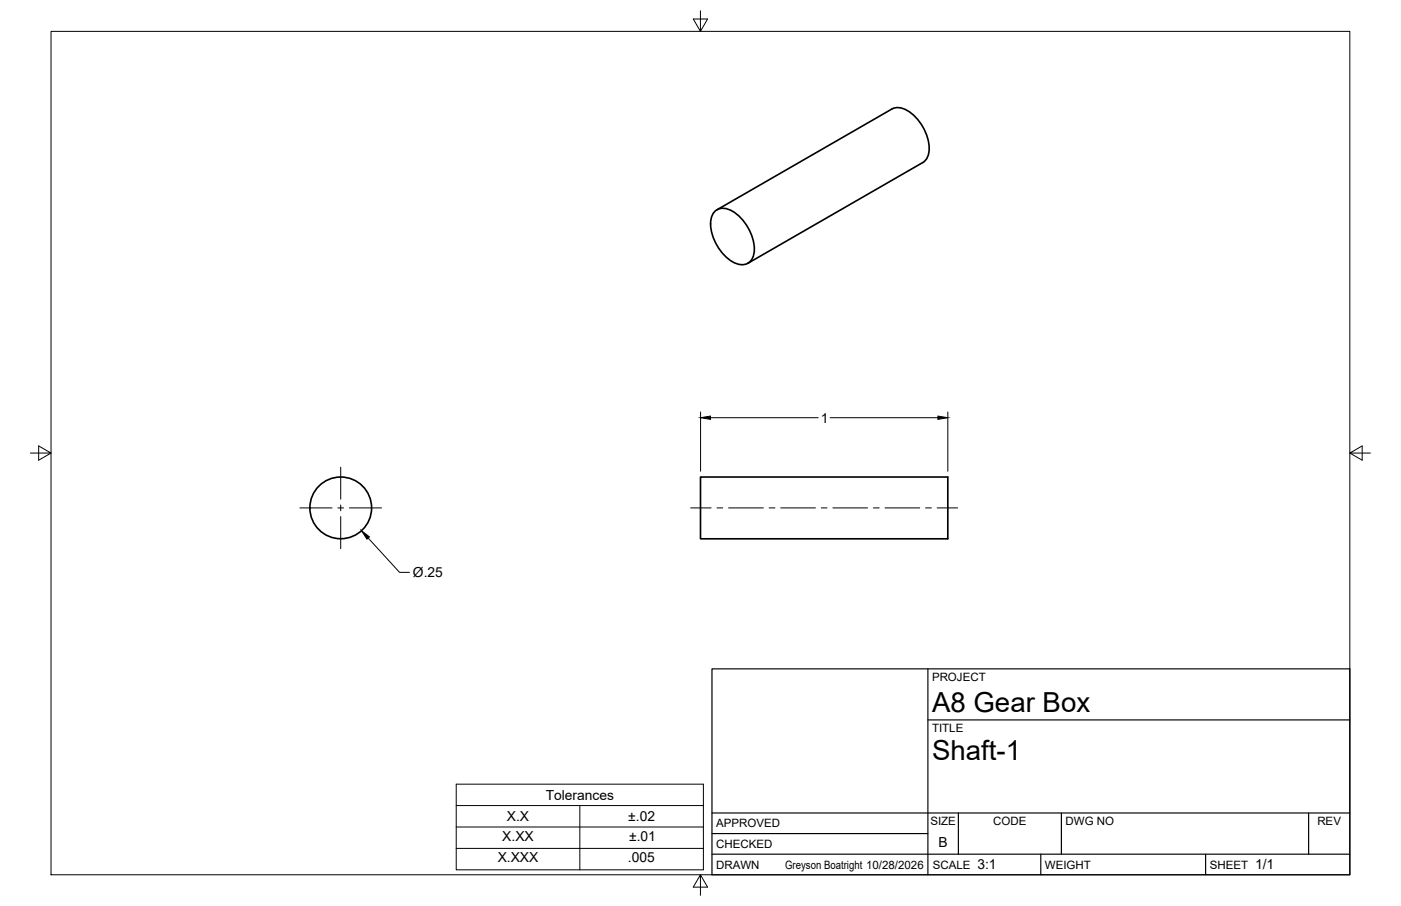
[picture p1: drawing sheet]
<svg xmlns="http://www.w3.org/2000/svg" width="432mm" height="279mm" viewBox="0 0 432 279" stroke-linecap="round" stroke-linejoin="round" font-family="sans-serif">
<!-- layer: Visible -->
<g fill="none" stroke="#000" stroke-width=".51">
<path d="M274.9 33.6l-53.9 31.1M274.9 33.6a6.3 6.3 0 0 1 7.1 2.3 14 14 0 0 1 4.2 11.4 4.1 4.1 0 0 1-1.8 2.8l-53.9 31.1M220.1 65.4a4.1 4.1 0 0 1 5.7-.3 14.6 14.6 0 0 1 6.6 12.8 3.8 3.8 0 0 1-5.7 3.3 14.3 14.3 0 0 1-7.6-13.3l.2-.9zM215.9 147.1h76.2v19.1h-76.2z"/>
<circle cx="105" cy="156.6" r="9.5"/>
</g>
<!-- layer: Border -->
<path d="M15.7 9.7h400.3v260.1h-400.3zM215.9 3.3v6.4l-2.2-3.8h4.4l-2.2 3.8M9.4 139.7h6.3l-3.8-2.2v4.4l3.8-2.2M416 139.7l3.8 2.2v-4.4l-3.8 2.2h6.4M215.9 269.8l2.2 3.8h-4.4l2.2-3.8v6.3" fill="none" stroke="#000" stroke-width=".31"/>
<!-- layer: Titleblock -->
<path d="M219.4 206.3h196.6v63.5h-196.6zM286 206.3v63.5M286 222h130M219.4 257.1h66.6M219.4 250.7h196.6M295.4 250.7v12.7M327.1 250.7v12.7M403.3 250.7v12.7M219.4 263.4h196.6M320.8 263.4v6.4M371.6 263.4v6.4" fill="none" stroke="#000" stroke-width=".36"/>
<!-- layer: Smart Centers -->
<g fill="none" stroke="#000" stroke-width=".31">
<path d="M92.4 156.6h9.9M104.1 156.6h1.8M105 144.1v9.8M105 155.7v1.8M105 159.3v9.9M107.7 156.6h9.9M212.9 156.6h6.3M221 156.6h1.8M224.6 156.6h10.7M237 156.6h1.8M240.6 156.6h10.7M253.1 156.6h1.8"/>
<path d="M256.7 156.6h10.7M269.2 156.6h1.8M272.8 156.6h10.7M285.3 156.6h1.8M288.8 156.6h6.4"/>
</g>
<!-- layer: FD_Dimensions -->
<path d="M215.9 127v18.3M219 128.8h33.2M255.8 128.8h33.3M292.1 127v18.3M113.5 165.9l9.6 10.6h3.1" fill="none" stroke="#000" stroke-width=".31"/>
<path d="M215.9 128.8l3.1-.5v1zM289.1 128.3l3 .5-3 .5zM111.4 163.7l2.5 1.9-.8 .7z" fill="#000" stroke="#000" stroke-width=".31"/>
<!-- layer: Custom Tables -->
<path d="M140.6 241.8h76.2v26.4h-76.2zM140.6 248.4h76.2M140.6 255h76.2M178.7 248.4v19.8M140.6 261.6h76.2" fill="none" stroke="#000" stroke-width=".31"/>
<g font-size="8.5">
<text x="287.3" y="219.5">A8 Gear Box</text>
<text x="287.3" y="234.5">Shaft-1</text>
</g>
<g font-size="4.3">
<text x="253" y="130.3">1</text>
<text x="127.3" y="178">Ø.25</text>
<text x="168.2" y="246.6">Tolerances</text>
<text x="156.2" y="253.3">X.X</text>
<text x="193.7" y="253.2">±.02</text>
<text x="154.8" y="259.4">X.XX</text>
<text x="193.9" y="259.4">±.01</text>
<text x="289.3" y="261.2">B</text>
<text x="153.4" y="266">X.XXX</text>
<text x="193.5" y="266">.005</text>
<text x="301.2" y="268.1">3:1</text>
<text x="386.8" y="268.1">1/1</text>
</g>
<g font-size="3.5">
<text x="287.3" y="210.1">PROJECT</text>
<text x="287.3" y="225.8">TITLE</text>
<text x="220.7" y="255.2">APPROVED</text>
<text x="286.7" y="254.5">SIZE</text>
<text x="306.1" y="254.5">CODE</text>
<text x="328.4" y="254.5">DWG NO</text>
<text x="406" y="254.5">REV</text>
<text x="220.7" y="261.5">CHECKED</text>
<text x="220.7" y="267.9">DRAWN</text>
<text x="242" y="267.9">Greyson Boatright 10/28/2026</text>
<text x="287.5" y="267.9">SCALE</text>
<text x="322.1" y="267.9">WEIGHT</text>
<text x="372.9" y="267.9">SHEET</text>
</g>
</svg>
